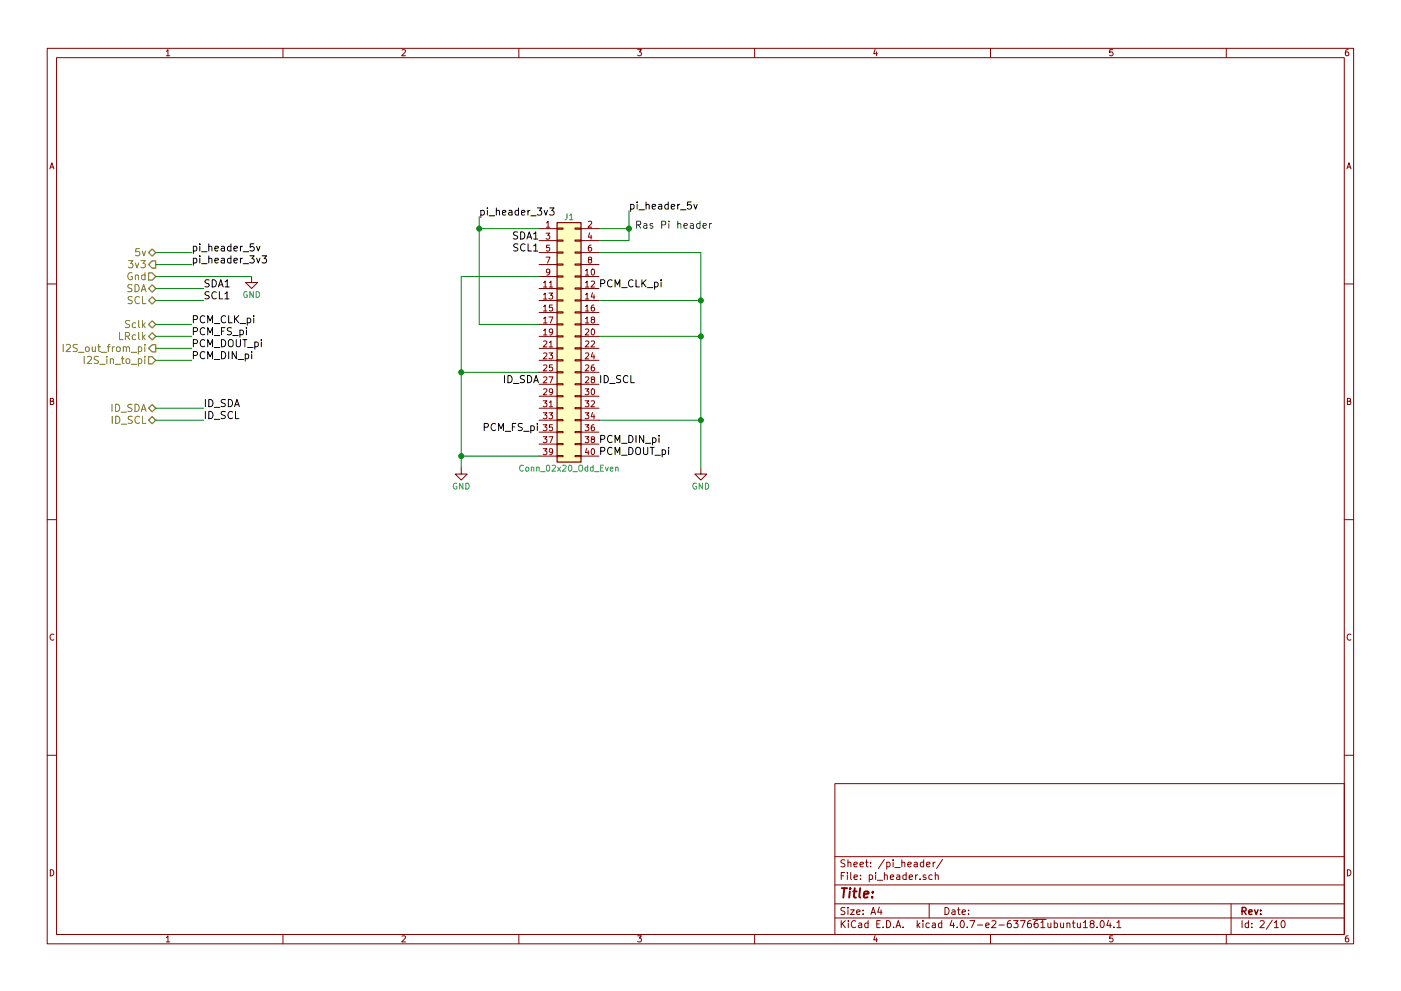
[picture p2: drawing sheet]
EESchema Schematic File Version 2
LIBS:power
LIBS:device
LIBS:switches
LIBS:relays
LIBS:motors
LIBS:transistors
LIBS:conn
LIBS:linear
LIBS:regul
LIBS:74xx
LIBS:cmos4000
LIBS:adc-dac
LIBS:memory
LIBS:xilinx
LIBS:microcontrollers
LIBS:dsp
LIBS:microchip
LIBS:analog_switches
LIBS:motorola
LIBS:texas
LIBS:intel
LIBS:audio
LIBS:interface
LIBS:digital-audio
LIBS:philips
LIBS:display
LIBS:cypress
LIBS:siliconi
LIBS:opto
LIBS:atmel
LIBS:contrib
LIBS:valves
LIBS:74cbtlv3245
LIBS:abb
LIBS:tca9546a
LIBS:flexibleaudiohub-cache
EELAYER 25 0
EELAYER END
$Descr A4 11693 8268
encoding utf-8
Sheet 2 10
Title ""
Date ""
Rev ""
Comp ""
Comment1 ""
Comment2 ""
Comment3 ""
Comment4 ""
$EndDescr
Text Notes 5300 1900 0    60   ~ 0
Ras Pi header
Wire Wire Line
	4000 1800 4000 2700
Wire Wire Line
	4000 1900 4500 1900
Wire Wire Line
	4000 2700 4500 2700
Connection ~ 4000 1900
$Comp
L GND #PWR023
U 1 1
P 3850 3900
F 0 "#PWR023" H 3850 3650 50  0001 C CNN
F 1 "GND" H 3850 3750 50  0000 C CNN
F 2 "" H 3850 3900 50  0000 C CNN
F 3 "" H 3850 3900 50  0000 C CNN
	1    3850 3900
	1    0    0    -1  
$EndComp
Wire Wire Line
	3850 3800 4500 3800
Wire Wire Line
	3850 2300 3850 3900
Wire Wire Line
	4500 3100 3850 3100
Connection ~ 3850 3800
Wire Wire Line
	4500 2300 3850 2300
Connection ~ 3850 3100
Text Label 4500 3200 2    60   ~ 0
ID_SDA
Text Label 5000 3200 0    60   ~ 0
ID_SCL
Wire Wire Line
	5000 1900 5250 1900
Wire Wire Line
	5250 1750 5250 2000
Wire Wire Line
	5250 2000 5000 2000
Connection ~ 5250 1900
$Comp
L GND #PWR024
U 1 1
P 5850 3900
F 0 "#PWR024" H 5850 3650 50  0001 C CNN
F 1 "GND" H 5850 3750 50  0000 C CNN
F 2 "" H 5850 3900 50  0000 C CNN
F 3 "" H 5850 3900 50  0000 C CNN
	1    5850 3900
	1    0    0    -1  
$EndComp
Wire Wire Line
	5850 3500 5000 3500
Wire Wire Line
	5850 2100 5850 3900
Wire Wire Line
	5000 2800 5850 2800
Connection ~ 5850 3500
Wire Wire Line
	5000 2500 5850 2500
Connection ~ 5850 2800
Wire Wire Line
	5000 2100 5850 2100
Connection ~ 5850 2500
Text Label 4500 2000 2    60   ~ 0
SDA1
Text Label 4500 2100 2    60   ~ 0
SCL1
Text Label 5000 2400 0    60   ~ 0
PCM_CLK_pi
Text Label 4500 3600 2    60   ~ 0
PCM_FS_pi
Text Label 5000 3700 0    60   ~ 0
PCM_DIN_pi
Text Label 5000 3800 0    60   ~ 0
PCM_DOUT_pi
Text HLabel 1300 2200 0    60   Output ~ 0
3v3
Text HLabel 1300 2300 0    60   Input ~ 0
Gnd
Text HLabel 1300 2100 0    60   BiDi ~ 0
5v
Text HLabel 1300 2400 0    60   BiDi ~ 0
SDA
Text HLabel 1300 2500 0    60   BiDi ~ 0
SCL
Text HLabel 1300 2700 0    60   BiDi ~ 0
Sclk
Text HLabel 1300 2800 0    60   BiDi ~ 0
LRclk
Text HLabel 1300 2900 0    60   Output ~ 0
I2S_out_from_pi
Text HLabel 1300 3000 0    60   Input ~ 0
I2S_in_to_pi
Text Label 1600 2700 0    60   ~ 0
PCM_CLK_pi
Text Label 1600 2800 0    60   ~ 0
PCM_FS_pi
Text Label 1600 3000 0    60   ~ 0
PCM_DIN_pi
Text Label 1600 2900 0    60   ~ 0
PCM_DOUT_pi
$Comp
L GND #PWR025
U 1 1
P 2100 2300
F 0 "#PWR025" H 2100 2050 50  0001 C CNN
F 1 "GND" H 2100 2150 50  0000 C CNN
F 2 "" H 2100 2300 50  0000 C CNN
F 3 "" H 2100 2300 50  0000 C CNN
	1    2100 2300
	1    0    0    -1  
$EndComp
Wire Wire Line
	1300 2100 1600 2100
Wire Wire Line
	1300 2200 1600 2200
Wire Wire Line
	1300 2300 2100 2300
Wire Wire Line
	1300 2400 1700 2400
Wire Wire Line
	1300 2500 1700 2500
Wire Wire Line
	1300 2700 1600 2700
Wire Wire Line
	1300 2800 1600 2800
Wire Wire Line
	1300 2900 1600 2900
Wire Wire Line
	1300 3000 1600 3000
$Comp
L Conn_02x20_Odd_Even J1
U 1 1
P 4700 2800
F 0 "J1" H 4750 3800 50  0000 C CNN
F 1 "Conn_02x20_Odd_Even" H 4750 1700 50  0000 C CNN
F 2 "Pin_Headers:Pin_Header_Straight_2x20_Pitch2.54mm" H 4700 2800 50  0001 C CNN
F 3 "" H 4700 2800 50  0001 C CNN
	1    4700 2800
	1    0    0    -1  
$EndComp
Text Label 1700 2400 0    60   ~ 0
SDA1
Text Label 1700 2500 0    60   ~ 0
SCL1
Text Label 4000 1800 0    60   ~ 0
pi_header_3v3
Text Label 5250 1750 0    60   ~ 0
pi_header_5v
Text Label 1600 2100 0    60   ~ 0
pi_header_5v
Text Label 1600 2200 0    60   ~ 0
pi_header_3v3
Text HLabel 1300 3400 0    60   BiDi ~ 0
ID_SDA
Text HLabel 1300 3500 0    60   BiDi ~ 0
ID_SCL
Wire Wire Line
	1300 3400 1700 3400
Wire Wire Line
	1300 3500 1700 3500
Text Label 1700 3400 0    60   ~ 0
ID_SDA
Text Label 1700 3500 0    60   ~ 0
ID_SCL
$EndSCHEMATC
